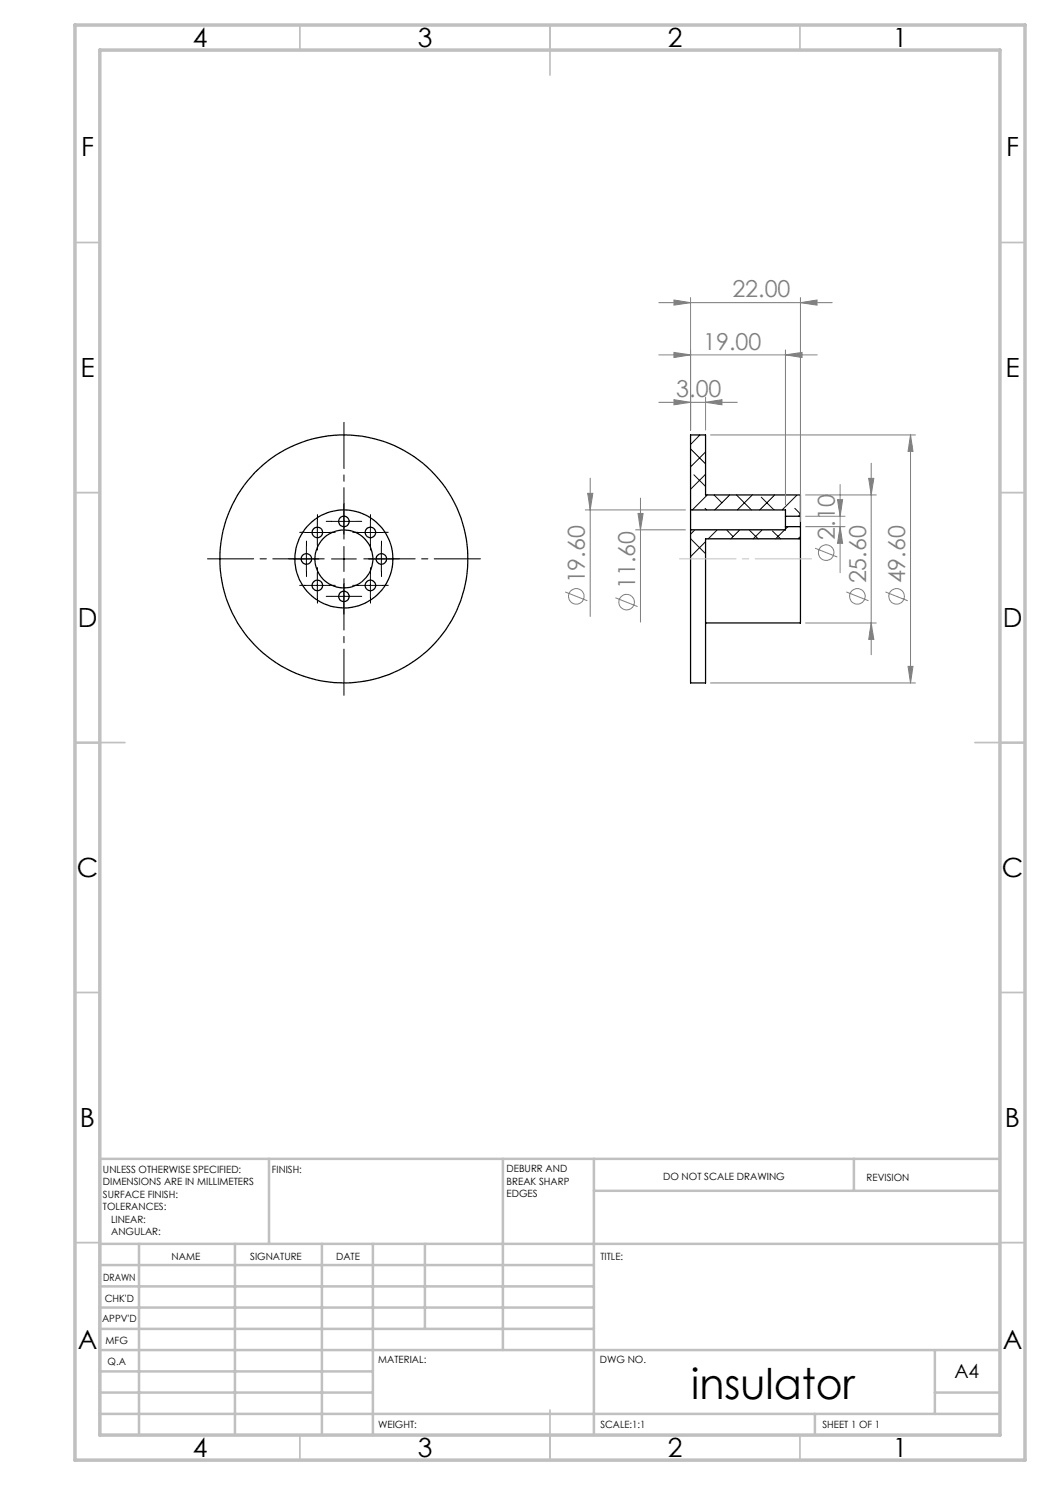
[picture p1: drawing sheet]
<svg xmlns="http://www.w3.org/2000/svg" width="210mm" height="297mm" viewBox="0 0 210 297" stroke-linecap="round" stroke-linejoin="round" font-family="sans-serif">
<g fill="none" stroke="#000" stroke-width=".25">
<path d="M138.1 106v30.6h3v-28.8h19M138.1 102v4M138.1 102v-15h3v12h19v4.3M138.1 102h19v1.3M157.1 103.3v2M157.1 105.3v.7h-19M157.1 105.3h3M157.1 103.3h3M160.1 107.8v16.8h-19M160.1 103.3v2M160.1 105.3v2.5"/>
<circle cx="61.3" cy="111.8" r="1.06"/>
<circle cx="63.5" cy="106.5" r="1.05"/>
<circle cx="63.5" cy="117.1" r="1.05"/>
<circle cx="68.8" cy="104.3" r="1.05"/>
<circle cx="68.8" cy="119.3" r="1.04"/>
<circle cx="68.8" cy="111.8" r="9.8"/>
<circle cx="68.8" cy="111.8" r="5.8"/>
<circle cx="68.8" cy="111.8" r="24.8"/>
<circle cx="74.1" cy="106.5" r="1.06"/>
<circle cx="74.1" cy="117.1" r="1.06"/>
<circle cx="76.3" cy="111.8" r="1.05"/>
</g>
<g fill="none" stroke="#000" stroke-width=".2">
<path d="M138.1 89.8l3 3M138.8 95l2.3 2.3M139.8 87l.1 .1M140 87l-1.9 1.9M141.1 90.4l-3 3M141.1 94.9l-3 3M141.5 99l-3 3M142.8 99l1.6 1.6M145.9 99l-3 3M147.3 99l3 3M150.5 99l-3 3M152.3 99.4l2.5 2.6"/>
<path d="M154.9 99l-3 3M159.4 99l-3 3M58.8 111.8h5M61 106.5h5M61 117.1h5M61.3 109.3v5M63.5 104v5M63.5 114.6v5M66.3 111.8h5M66.3 104.3h5M66.3 119.3h5M68.8 101.8v5"/>
<path d="M68.8 109.3v5M68.8 116.8v5M71.6 106.5h5M71.6 117.1h5M73.8 111.8h5M74.1 104v5M74.1 114.6v5M76.3 109.3v5M138.1 107.7l3 3M139 106l-.9 .9M141 101.7l.3 .3M141.1 108.3l-3 3"/>
<path d="M143.4 106l-1.8 1.8M145.3 106l1.3 1.3M148 106l-1.8 1.8M149.8 106l1.8 1.8M152.4 106l-1.8 1.8M154.5 106.2l1.6 1.6M156.9 106l-1.8 1.8M157.6 105.3l-.5 .5M159 101.7l1.1 1.1-.4 .5M160.1 107.3l-.5 .5"/>
</g>
<g fill="none" stroke="#808080" stroke-width=".2">
<path d="M138.1 59.5v26.5M160.1 59.5v44.8M131.8 60.5h34.6M131.8 71h31.6M134.8 60l3.3 .5-3.3 .5zM134.8 79.9l3.3 .6-3.3 .5zM134.8 70.5l3.3 .5-3.3 .5zM141.1 79.4v6.6M157.1 71l3.3-.5v1zM157.1 70v31M160.1 60.5l3.3-.5v1zM117.5 98.7h1.1l-.6 3.3z"/>
<path d="M118 95.6v27.7M128.1 99.6v24.8M131.8 80.5h15.7M141.1 80.5l3.3-.6v1.1zM142.1 87h41M161.1 99h14.2M167.5 99.9h1l-.5 3.4zM168 96.9v17.6M173.7 95.7h1.1l-.6 3.3zM174.2 92.6v38.3M182.1 87v49.6M182.1 87l.5 3.3h-1z"/>
<path d="M113 118.4l4.5 1.8M117.1 102h20M123.1 119.6l4.4 1.7M127.1 106h10M127.6 102.7h1l-.5 3.3zM161.1 105.3h7.9M161.1 103.3h7.9M163 109.6l4.5 1.8M168 105.3l.5 3.4h-1zM169.3 118.4l4.4 1.8M177.1 118.4l4.4 1.8M142.1 136.6h41"/>
<path d="M161.1 124.6h14.2M174.2 124.6l.6 3.3h-1.1zM181.6 133.3h1l-.5 3.3z"/>
<circle cx="115.3" cy="119.3" r="1.56"/>
<circle cx="165.2" cy="110.5" r="1.55"/>
<circle cx="171.5" cy="119.3" r="1.55"/>
<circle cx="179.3" cy="119.3" r="1.56"/>
<circle cx="125.3" cy="120.4" r="1.56"/>
</g>
<path d="M63.8 111.8h-22.3M68.8 106.8v-22.3M68.8 116.8v22.3M73.8 111.8h22.3" fill="none" stroke="#000" stroke-width=".2" stroke-dasharray="15.2 1.3 1.3 1.3" stroke-dashoffset="6"/>
<g fill="none" stroke="#000" stroke-width=".2" stroke-dasharray="15.2 1.3 1.3 1.3">
<path d="M58.8 111.8h-1.1M61 106.5h-1.1M61 117.1h-1.1M61.3 109.3v-1.1M61.3 114.3v1M63.5 104v-1.1M63.5 109v1M63.5 114.6v-1.1M63.5 119.6v1M63.8 111.8h1M66 106.5h1M66 117.1h1"/>
<path d="M66.3 104.3h-1.1M66.3 119.3h-1.1M68.8 101.8v-1.1M68.8 106.8v1M68.8 116.8v-1.1M71.3 104.3h1M71.3 119.3h1M71.6 106.5h-1.1M71.6 117.1h-1.1M73.8 111.8h-1.1M74.1 104v-1.1M74.1 109v1"/>
<path d="M74.1 114.6v-1.1M74.1 119.6v1M76.3 109.3v-1.1M76.3 114.3v1M76.6 106.5h1M76.6 117.1h1M78.8 111.8h1M68.8 121.8v1"/>
</g>
<path d="M162.3 111.8h-26.4" fill="none" stroke="#c0c0c0" stroke-width=".2" stroke-dasharray="15.2 1.3 1.3 1.3" stroke-dashoffset="3.9"/>
<g fill="none" stroke="#c0c0c0" stroke-width=".35">
<path d="M60 5v5M110 5v10M160 5v5M15 48.5h5M200 48.5h5M15 98.5h5M200 98.5h5M15 148.5h10M195 148.5h10M15 198.5h5M200 198.5h5M15 248.5h5"/>
<path d="M200 248.5h5M60 287v5M110 282v10M160 287v5"/>
</g>
<g fill="none" stroke="#c0c0c0" stroke-width=".5">
<path d="M53.8 231.8v17M100.6 231.8v38.2M118.8 231.8v55.2M118.8 238.2h81.2M170.8 231.8v6.4M200 231.8h-180v55.2M20 248.8h180M20 257.3h98.8M20 253h98.8M27.8 248.8v38.2M47 248.8v38.2M64.4 248.8v38.2"/>
<path d="M74.6 248.8v38.2M85 248.8v17M20 265.8h98.8M20 261.5h98.8M20 278.5h54.6M20 274.3h54.6M20 270h180M187 278.5h13M187 270v12.8M20 282.8h180M163 282.8v4.2"/>
</g>
<path d="M15 5h190v287h-190zM20 10h180v277h-180z" fill="none" stroke="#c0c0c0" stroke-width=".7"/>
<g fill="#808080">
<path d="M134.8 60l3.3 .5-3.3 .5zM160.1 60.5l3.3-.5v1zM134.8 79.9l3.3 .6-3.3 .5zM141.1 80.5l3.3-.6v1.1zM134.8 70.5l3.3 .5-3.3 .5zM157.1 71l3.3-.5v1z"/>
<path d="M174.2 124.6l.6 3.3h-1.1zM173.7 95.7h1.1l-.6 3.3zM168 105.3l.5 3.4h-1zM167.5 99.9h1l-.5 3.4z"/>
<path d="M182.1 87l.5 3.3h-1zM181.6 133.3h1l-.5 3.3zM117.5 98.7h1.1l-.6 3.3zM127.6 102.7h1l-.5 3.3z"/>
</g>
<text font-size="8.5" x="138.2" y="279.7">insulator</text>
<g font-size="5.3">
<text x="38.5" y="9.5">4</text>
<text x="83.5" y="9.5">3</text>
<text x="133.6" y="9.5">2</text>
<text x="178.6" y="9.5">1</text>
<text x="16.2" y="31.2">F</text>
<text x="201.2" y="31.2">F</text>
<text x="16.1" y="75.5">E</text>
<text x="201.1" y="75.5">E</text>
<text x="15.5" y="125.5">D</text>
<text x="200.5" y="125.5">D</text>
<text x="15.4" y="175.5">C</text>
<text x="200.4" y="175.5">C</text>
<text x="16" y="225.5">B</text>
<text x="201" y="225.5">B</text>
<text x="15.5" y="269.7">A</text>
<text x="200.5" y="269.7">A</text>
<text x="38.5" y="291.5">4</text>
<text x="83.5" y="291.5">3</text>
<text x="133.6" y="291.5">2</text>
<text x="178.6" y="291.5">1</text>
</g>
<g font-size="4.7" fill="#808080">
<text x="146.5" y="59.5">22.00</text>
<text x="140.7" y="70">19.00</text>
<text x="135.3" y="79.4">3.00</text>
<text x="167" y="107.9" transform="rotate(-90 167 107.9)">2.10</text>
<text x="117" y="116.7" transform="rotate(-90 117 116.7)">19.60</text>
<text x="127.1" y="117.8" transform="rotate(-90 127.1 117.8)">11.60</text>
<text x="173.2" y="116.7" transform="rotate(-90 173.2 116.7)">25.60</text>
<text x="181.1" y="116.7" transform="rotate(-90 181.1 116.7)">49.60</text>
</g>
<text font-size="3.9" x="190.9" y="275.5">A4</text>
<g font-size="2">
<text x="20.6" y="234.6">UNLESS OTHERWISE SPECIFIED:</text>
<text x="20.6" y="237.1">DIMENSIONS ARE IN MILLIMETERS</text>
<text x="20.6" y="239.6">SURFACE FINISH:</text>
<text x="54.4" y="234.6">FINISH:</text>
<text x="101.3" y="234.5">DEBURR AND</text>
<text x="101.3" y="237">BREAK SHARP</text>
<text x="101.3" y="239.5">EDGES</text>
<text x="132.6" y="236">DO NOT SCALE DRAWING</text>
<text x="173.3" y="236.2">REVISION</text>
<text x="20.6" y="242.1">TOLERANCES:</text>
<text x="22.2" y="244.6">LINEAR:</text>
<text x="22.2" y="247.1">ANGULAR:</text>
<text x="34.3" y="252">NAME</text>
<text x="50" y="251.9">SIGNATURE</text>
<text x="67.2" y="251.9">DATE</text>
<text x="120.1" y="251.9">TITLE:</text>
<text x="20.6" y="256.1">DRAWN</text>
<text x="20.9" y="260.3">CHK'D</text>
<text x="20.4" y="264.4">APPV'D</text>
<text x="21.1" y="268.8">MFG</text>
<text x="21.5" y="273">Q.A</text>
<text x="75.6" y="272.5">MATERIAL:</text>
<text x="120" y="272.5">DWG NO.</text>
<text x="75.6" y="285.5">WEIGHT:</text>
<text x="120.1" y="285.6">SCALE:1:1</text>
<text x="164.5" y="285.6">SHEET 1 OF 1</text>
</g>
</svg>
